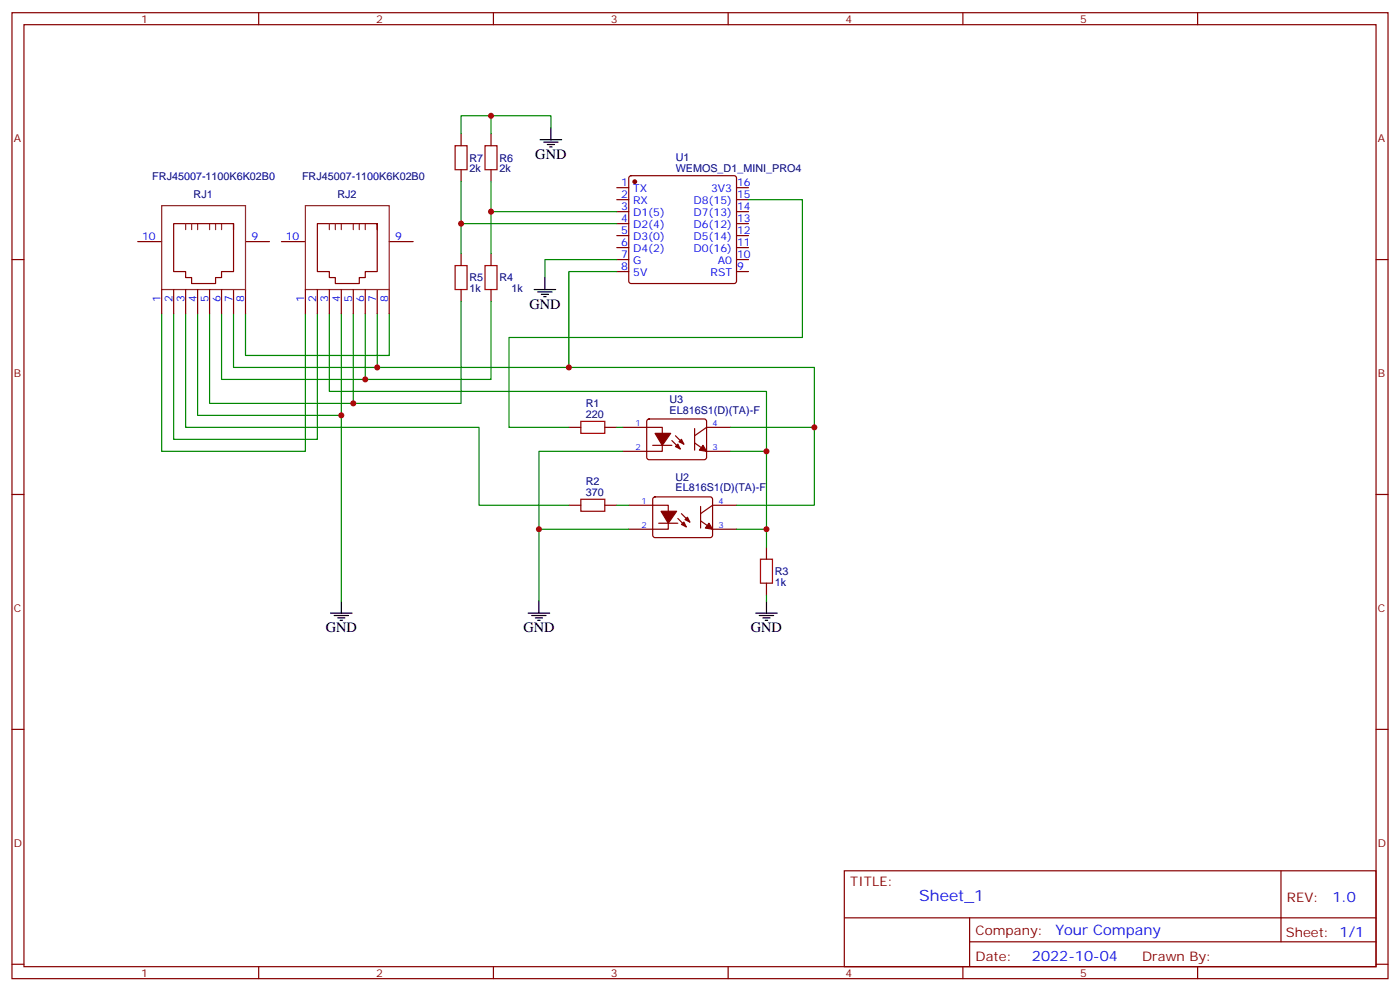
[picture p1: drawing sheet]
<svg xmlns="http://www.w3.org/2000/svg" width="412mm" height="292mm" viewBox="0 0 412 292" stroke-linecap="round" stroke-linejoin="round" font-family="sans-serif">
<g fill="none" stroke="#870000" stroke-width=".35">
<path d="M3.5 3.7h405.4v284.4h-405.4zM7.1 7.3h398.2v277.3h-398.2zM76.2 3.7v3.6M145.3 3.7v3.6M214.5 3.7v3.6M283.6 3.7v3.6M352.8 3.7v3.6M135.8 39.4v3.5M144.6 39.4v3.5M135.8 50v3.5M144.6 50v3.5M181.7 55.2h3.5"/>
<path d="M181.7 58.8h3.5M185.4 51.9l.5-.2h30.4l.5 .2 .2 .5v30.4l-.3 .5-.4 .2h-30.4l-.5-.3-.2-.4v-30.4zM217 55.2h3.5M217 58.8h3.5M3.5 76.4h3.6M40.6 71.1h7M68.8 65.8h-17.6v14.1h3.5v1.8h1.7v1.8h7.1v-1.8h1.8v-1.8h3.5v-14.1v1.8M72.3 71.1h7.1M82.9 71.1h7.1M111.1 65.8h-17.6v14.1h3.5v1.8h1.8v1.8h7v-1.8h1.8v-1.8h3.5v-14.1v1.8M114.7 71.1h7M135.8 74.6v3.6"/>
<path d="M144.6 74.6v3.6M181.7 76.4h3.5M181.7 62.3h3.5M181.7 65.8h3.5M181.7 69.4h3.5M181.7 72.9h3.5M181.7 79.9h3.5M217 76.4h3.5M217 62.3h3.5M217 65.8h3.5M217 69.4h3.5M217 72.9h3.5"/>
<path d="M217 79.9h3.5M405.3 76.4h3.6M47.6 85.2v7.1M51.2 85.2v7.1M54.7 85.2v7.1M58.2 85.2v7.1M61.7 85.2v7.1M65.3 85.2v7.1M68.8 85.2v7.1M72.3 85.2v7.1M90 85.2v7.1M93.5 85.2v7.1"/>
<path d="M97 85.2v7.1M100.5 85.2v7.1M104.1 85.2v7.1M107.6 85.2v7.1M111.1 85.2v7.1M114.7 85.2v7.1M135.8 85.2v3.6M144.6 85.2v3.6M167.6 125.8h3.5M178.2 125.8h3.5M183.4 125.8h11.7v7.1h-11.7M190.7 123.5l.5-.2 16.5 .1 .4 .6v10.9l-.7 .4h-16.5l-.4-.7v-10.6z"/>
<path d="M192.3 131.1h5.6M197.9 129.7l2.5 2.5M199 128.3l2.4 2.4M204.6 130.4l3.5 2.5h7.1M204.6 126.2v6.3M215.2 125.8h-7.1l-3.5 2.5M3.5 145.6h3.6M167.6 148.7h3.5M178.2 148.7h3.5M185.2 148.7h11.6v7.1h-11.6M192.5 146.5l.5-.2h16.5l.4 .7-.1 10.8-.6 .5-16.5-.1-.4-.6v-10.6zM194 154h5.7"/>
<path d="M199.7 152.6l2.4 2.5M200.7 151.2l2.5 2.5M206.4 153.3l3.5 2.5h7.1M206.4 149.1v6.3M217 148.7h-7.1l-3.5 2.5M405.3 145.6h3.6M225.8 161.1v3.5M225.8 171.7v3.5M3.5 214.7h3.6M405.3 214.7h3.6M248.7 256.3h156.6v28.3h-156.6zM377.3 256.4v20.8"/>
<path d="M248.7 270.2h156.5M285.6 277.2h119.6M285.6 270.2v14.1M3.5 283.8h3.6M76.2 284.6v3.5M145.3 284.6v3.5M214.5 284.6v3.5M283.6 284.6v3.5M352.8 284.6v3.5M405.3 283.8h3.6"/>
</g>
<g fill="#870000" stroke="#870000" stroke-width=".35">
<path d="M207.1 131.1l1 1.8-2.1-.4z"/>
<path d="M199 131.4l.7-.7 .7 1.5z"/>
<path d="M200 130l.7-.7 .7 1.4z"/>
<path d="M193 127.6h4.6l-2.5 3.5z"/>
<path d="M208.8 154l1.1 1.8-2.1-.4z"/>
<path d="M200.7 154.4l.7-.7 .7 1.4z"/>
<path d="M201.8 153l.7-.7 .7 1.4z"/>
<path d="M194.7 150.5h4.6l-2.5 3.5z"/>
<circle cx="187" cy="53.5" r=".53"/>
</g>
<g fill="none" stroke="#008700" stroke-width=".35">
<path d="M144.6 34.1h-8.8v5.3M162.3 37.6v-3.5h-17.7v5.3M135.8 53.5v21.1M144.6 53.5v21.1M220.5 58.8h15.9v40.5h-86.5v26.5h17.7M135.8 65.8h45.9M144.6 62.3h37.1M181.7 79.9h-14.1v28.3h-98.8v-15.9M181.7 76.4h-21.2v5.3M47.6 92.3v40.6h42.4v-40.6M51.2 92.3v37h42.3v-37M54.7 92.3v33.5h86.4v22.9h26.5"/>
<path d="M58.2 92.3v30h42.3v-30M61.7 92.3v26.4h42.4v-26.4M65.3 92.3v19.4h42.3v-19.4M72.3 92.3v12.3h42.4v-12.3M97 92.3v22.9h128.8v17.7h-10.6M111.1 92.3v15.9M135.8 88.8v29.9h-31.7M144.6 88.8v22.9h-37M167.6 108.2h72.3v17.6h-24.7M100.5 122.3v54.7M181.7 125.8h1.7M183.4 132.9h-24.7v22.9"/>
<path d="M225.8 132.9v22.9h-8.8M239.9 125.8v22.9h-22.9M181.7 148.7h3.5M185.2 155.8h-26.5v21.2M225.8 155.8v5.3M225.8 175.2v1.8"/>
</g>
<path d="M134.1 42.9h3.5v7.1h-3.5zM142.9 42.9h3.5v7.1h-3.5zM134.1 78.2h3.5v7h-3.5zM142.9 78.2h3.5v7h-3.5zM171.1 124h7.1v3.6h-7.1zM171.1 147h7.1v3.5h-7.1zM224 164.6h3.5v7.1h-3.5z" fill="none" stroke="#a10000" stroke-width=".35"/>
<g fill="none" stroke="#000" stroke-width=".35">
<path d="M162.3 37.6v3.5M159.1 41.1h6.4M160.2 41.8h4.2M161.2 42.5h2.1M161.9 43.3h.7M157.3 85.2h6.4M158.4 85.9h4.2M159.5 86.6h2.1M160.2 87.3h.7M160.5 81.7v3.5M100.5 177v3.5M158.7 177v3.5"/>
<path d="M225.8 177v3.5M97.4 180.5h6.3M98.4 181.2h4.3M99.5 181.9h2.1M100.2 182.6h.7M155.6 180.5h6.3M156.6 181.2h4.3M157.7 181.9h2.1M158.4 182.6h.7M222.6 180.5h6.4M223.7 181.2h4.2M224.7 181.9h2.1"/>
<path d="M225.4 182.6h.7"/>
</g>
<g fill="none" stroke="#8c2424" stroke-width=".35">
<path d="M47.6 60.5h24.7v24.7h-24.7zM54.7 65.8v1.8M56.4 65.8v1.8M58.2 65.8v1.8M61.7 65.8v1.8M63.5 65.8v1.8M65.3 65.8v1.8M90 60.5h24.7v24.7h-24.7zM97 65.8v1.8M98.8 65.8v1.8M100.5 65.8v1.8M104.1 65.8v1.8"/>
<path d="M105.8 65.8v1.8M107.6 65.8v1.8"/>
</g>
<g fill="#c00">
<circle cx="239.9" cy="125.8" r=".88"/>
<circle cx="225.8" cy="132.9" r=".88"/>
<circle cx="225.8" cy="155.8" r=".88"/>
<circle cx="111.1" cy="108.2" r=".88"/>
<circle cx="167.6" cy="108.2" r=".88"/>
<circle cx="144.6" cy="62.3" r=".88"/>
<circle cx="107.6" cy="111.7" r=".88"/>
<circle cx="104.1" cy="118.7" r=".88"/>
<circle cx="135.8" cy="65.8" r=".88"/>
<circle cx="144.6" cy="34.1" r=".88"/>
<circle cx="100.5" cy="122.3" r=".88"/>
<circle cx="158.8" cy="155.8" r=".88"/>
</g>
<text font-size="4.6" fill="#00f" x="270.8" y="265.4">Sheet_1</text>
<g font-size="4.2">
<text x="157.7" y="46.8">GND</text>
<text x="155.9" y="90.9">GND</text>
<text x="96" y="186.1">GND</text>
<text x="154.2" y="186.1">GND</text>
<text x="221.2" y="186.1">GND</text>
</g>
<g font-size="4.2" fill="#00f">
<text x="392.5" y="265.6">1.0</text>
<text x="310.9" y="275.2">Your Company</text>
<text x="304" y="283">2022-10-04</text>
</g>
<g font-size="3.9" fill="#800">
<text x="250.5" y="260.9">TITLE:</text>
<text x="379.1" y="265.6">REV:</text>
<text x="287.4" y="275.1">Company:</text>
<text x="378.7" y="275.7">Sheet: 1/1</text>
<text x="287.4" y="282.8">Date:</text>
<text x="336.4" y="282.9">Drawn By:</text>
</g>
<g font-size="3.2" fill="#800">
<text x="41.6" y="6.7">1</text>
<text x="110.8" y="6.7">2</text>
<text x="179.9" y="6.7">3</text>
<text x="249.1" y="6.7">4</text>
<text x="318.2" y="6.7">5</text>
<text x="4.1" y="41.8">A</text>
<text x="405.9" y="41.8">A</text>
<text x="4.1" y="111">B</text>
<text x="405.9" y="111">B</text>
<text x="4.1" y="180.1">C</text>
<text x="405.9" y="180.1">C</text>
<text x="4.1" y="249.3">D</text>
<text x="405.9" y="249.3">D</text>
<text x="41.6" y="287.5">1</text>
<text x="110.8" y="287.5">2</text>
<text x="179.9" y="287.5">3</text>
<text x="249.1" y="287.5">4</text>
<text x="318.2" y="287.5">5</text>
</g>
<g font-size="3.2" fill="#000080">
<text x="138.3" y="47.6">R7</text>
<text x="147.1" y="47.6">R6</text>
<text x="199.1" y="47.5">U1</text>
<text x="44.9" y="52.9">FRJ45007-1100K6K02B0</text>
<text x="89" y="52.9">FRJ45007-1100K6K02B0</text>
<text x="138.3" y="50.7">2k</text>
<text x="147.1" y="50.7">2k</text>
<text x="199.1" y="50.7">WEMOS_D1_MINI_PRO4</text>
<text x="57" y="58.2">RJ1</text>
<text x="99.4" y="58.2">RJ2</text>
<text x="138.3" y="82.8">R5</text>
<text x="147.1" y="82.8">R4</text>
<text x="138.3" y="86.1">1k</text>
<text x="150.7" y="86.1">1k</text>
<text x="172.5" y="119.9">R1</text>
<text x="197.2" y="118.7">U3</text>
<text x="172.5" y="123">220</text>
<text x="197.2" y="121.7">EL816S1(D)(TA)-F</text>
<text x="172.5" y="142.9">R2</text>
<text x="199" y="141.6">U2</text>
<text x="172.5" y="145.9">370</text>
<text x="199" y="144.7">EL816S1(D)(TA)-F</text>
<text x="228.2" y="172.5">1k</text>
<text x="228.2" y="169.3">R3</text>
</g>
<g font-size="3.2" fill="#00f">
<text x="183" y="54.9">1</text>
<text x="183" y="58.4">2</text>
<text x="186.5" y="56.7">TX</text>
<text x="209.5" y="56.7">3V3</text>
<text x="217.1" y="58.4">15</text>
<text x="217.1" y="54.9">16</text>
<text x="183" y="61.9">3</text>
<text x="183" y="65.5">4</text>
<text x="186.5" y="60.2">RX</text>
<text x="186.5" y="63.7">D1(5)</text>
<text x="204.3" y="63.7">D7(13)</text>
<text x="204.3" y="60.2">D8(15)</text>
<text x="217.1" y="65.5">13</text>
<text x="217.1" y="61.9">14</text>
<text x="41.8" y="70.8">10</text>
<text x="74.1" y="70.8">9</text>
<text x="84.2" y="70.8">10</text>
<text x="116.4" y="70.8">9</text>
<text x="183" y="69">5</text>
<text x="186.5" y="67.2">D2(4)</text>
<text x="186.5" y="70.8">D3(0)</text>
<text x="204.3" y="70.8">D5(14)</text>
<text x="204.3" y="67.2">D6(12)</text>
<text x="217.1" y="69">12</text>
<text x="183" y="72.5">6</text>
<text x="183" y="76.1">7</text>
<text x="186.5" y="74.3">D4(2)</text>
<text x="186.5" y="77.8">G</text>
<text x="204.3" y="74.3">D0(16)</text>
<text x="211.5" y="77.8">A0</text>
<text x="217.1" y="76.1">10</text>
<text x="217.1" y="72.5">11</text>
<text x="183" y="79.6">8</text>
<text x="186.5" y="81.4">5V</text>
<text x="209.3" y="81.4">RST</text>
<text x="217.1" y="79.6">9</text>
<text x="47.3" y="89" transform="rotate(-90 47.3 89)">1</text>
<text x="50.8" y="89" transform="rotate(-90 50.8 89)">2</text>
<text x="54.3" y="89" transform="rotate(-90 54.3 89)">3</text>
<text x="57.9" y="89" transform="rotate(-90 57.9 89)">4</text>
<text x="61.4" y="89" transform="rotate(-90 61.4 89)">5</text>
<text x="64.9" y="89" transform="rotate(-90 64.9 89)">6</text>
<text x="68.4" y="89" transform="rotate(-90 68.4 89)">7</text>
<text x="72" y="89" transform="rotate(-90 72 89)">8</text>
<text x="89.6" y="89" transform="rotate(-90 89.6 89)">1</text>
<text x="93.1" y="89" transform="rotate(-90 93.1 89)">2</text>
<text x="96.7" y="89" transform="rotate(-90 96.7 89)">3</text>
<text x="100.2" y="89" transform="rotate(-90 100.2 89)">4</text>
<text x="103.7" y="89" transform="rotate(-90 103.7 89)">5</text>
<text x="107.2" y="89" transform="rotate(-90 107.2 89)">6</text>
<text x="110.8" y="89" transform="rotate(-90 110.8 89)">7</text>
<text x="114.3" y="89" transform="rotate(-90 114.3 89)">8</text>
</g>
<g font-size="2.5" fill="#00f">
<text x="187.2" y="125.4">1</text>
<text x="209.9" y="125.4">4</text>
<text x="187.2" y="132.5">2</text>
<text x="209.9" y="132.5">3</text>
<text x="188.9" y="148.4">1</text>
<text x="211.7" y="148.4">4</text>
<text x="188.9" y="155.4">2</text>
<text x="211.7" y="155.4">3</text>
</g>
</svg>
